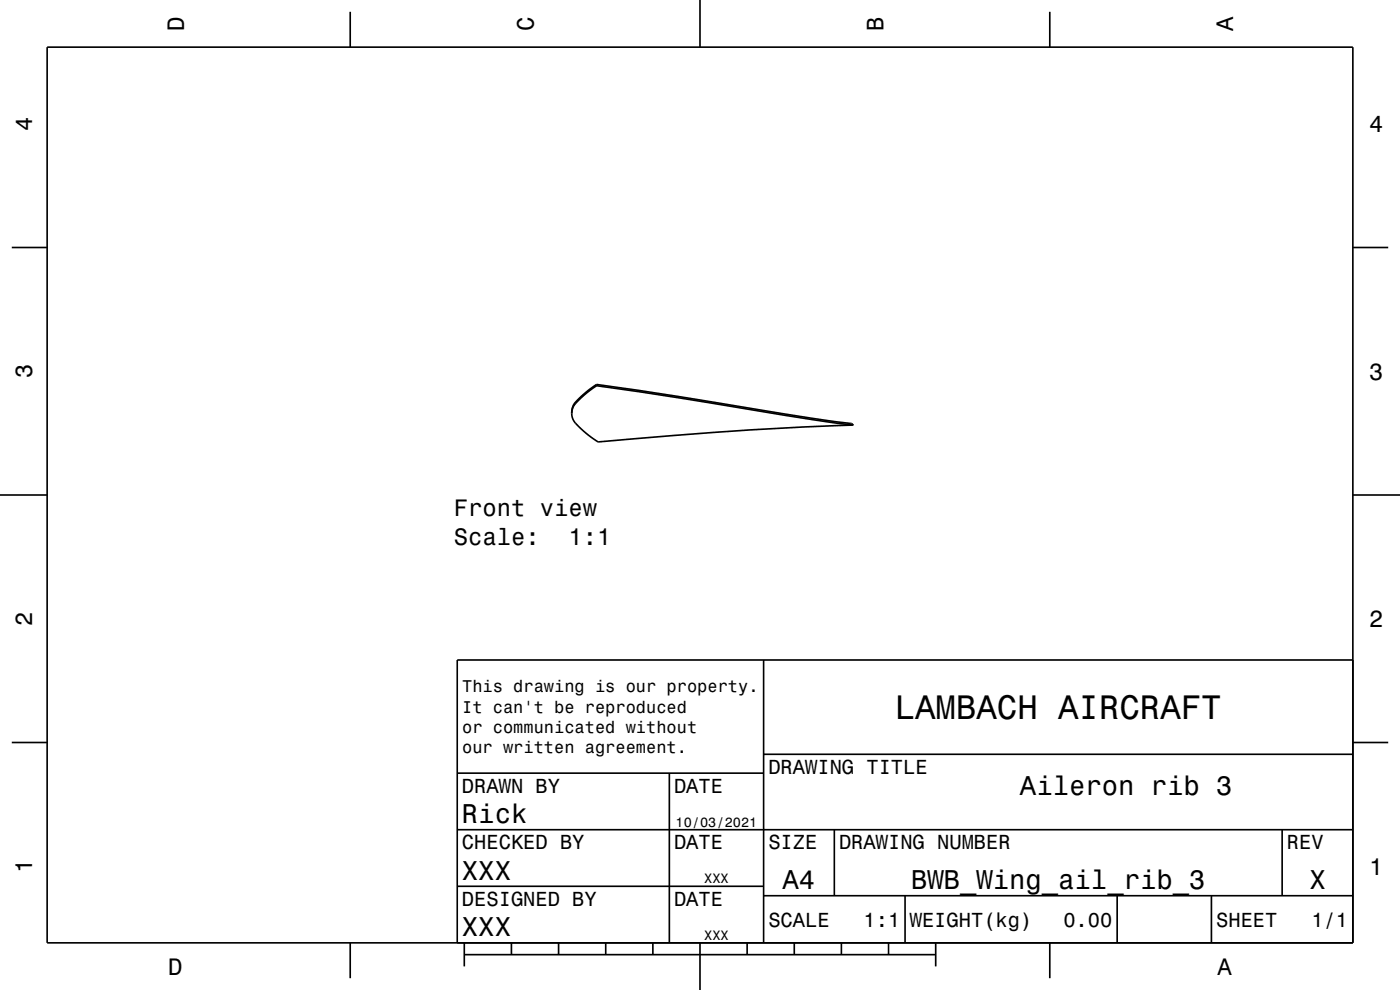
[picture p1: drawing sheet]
<svg xmlns="http://www.w3.org/2000/svg" width="297mm" height="210mm" viewBox="0 0 297 210" stroke-linecap="round" stroke-linejoin="round" font-family="sans-serif">
<g fill="none" stroke="#000" stroke-width=".35">
<path d="M10 10h277v190h-277zM74.3 2.5v7.5M148.5 0v10M222.7 2.5v7.5M2.5 52.5h7.5M287 52.5h7.5M121.3 87.7a5.2 5.2 0 0 0 2.4 3.6l3.2 2.4a936.9 936.9 0 0 1 54.1-3.5M126.6 81.6l-1.9 1.3-1.8 1.6a4.1 4.1 0 0 0-1.6 3.2M126.6 81.6l17.7 2.6 27.7 4.5 8.7 1.1 .3 .4M126.6 81.6v.2M126.6 81.8l-2.1 1.5-1.6 1.5a4.4 4.4 0 0 0-1.6 2.9M126.6 81.8l17.9 2.7 27.8 4.5 8.7 1.2"/>
<path d="M0 105h10M287 105h10M162 140v60M287 140h-190v60M2.5 157.5h7.5M287 157.5h7.5M97 176h190M97 164h65M142 164v36M162 160h125M177 176v14M272 176v14"/>
<path d="M97 188h65M162 190h125M192 190v10M237 190v10M257 190v10M74.3 200v7.5M98.5 202.5h100M98.5 200v5M108.5 200v2.5M118.5 200v2.5M128.5 200v2.5M138.5 200v2.5"/>
<path d="M148.5 200v10M158.5 200v2.5M168.5 200v2.5M178.5 200v2.5M188.5 200v2.5M198.5 200v5M222.7 200v7.5"/>
</g>
<path d="M122.1 85.3v.3" fill="none" stroke="#000" stroke-width=".21"/>
<text font-size="7.2" x="189.8" y="152.6">LAMBACH AIRCRAFT</text>
<g font-size="5.8">
<text x="216.4" y="168.6">Aileron rib 3</text>
<text x="98" y="174.6">Rick</text>
<text x="98" y="186.6">XXX</text>
<text x="166" y="188.6">A4</text>
<text x="193.3" y="188.6">BWB_Wing_ail_rib_3</text>
<text x="277.8" y="188.6">X</text>
<text x="98" y="198.6">XXX</text>
</g>
<g font-size="5">
<text x="39" y="6.5" transform="rotate(-90 39 6.5)">D</text>
<text x="113.2" y="6.5" transform="rotate(-90 113.2 6.5)">C</text>
<text x="187.4" y="6.5" transform="rotate(-90 187.4 6.5)">B</text>
<text x="261.6" y="6.5" transform="rotate(-90 261.6 6.5)">A</text>
<text x="6.8" y="27.8" transform="rotate(-90 6.8 27.8)">4</text>
<text x="290.5" y="28.1">4</text>
<text x="6.8" y="80.3" transform="rotate(-90 6.8 80.3)">3</text>
<text x="290.5" y="80.6">3</text>
<text x="96.3" y="109.5">Front view</text>
<text x="96.3" y="115.6">Scale:</text>
<text x="120.6" y="115.6">1:1</text>
<text x="6.8" y="132.8" transform="rotate(-90 6.8 132.8)">2</text>
<text x="290.5" y="133.1">2</text>
<text x="6.8" y="185.3" transform="rotate(-90 6.8 185.3)">1</text>
<text x="290.5" y="185.6">1</text>
<text x="35.7" y="206.8">D</text>
<text x="258.3" y="206.8">A</text>
</g>
<g font-size="4.3">
<text x="163" y="164.2">DRAWING TITLE</text>
<text x="98" y="168.2">DRAWN BY</text>
<text x="143" y="168.2">DATE</text>
<text x="98" y="180.2">CHECKED BY</text>
<text x="143" y="180.2">DATE</text>
<text x="163" y="180.2">SIZE</text>
<text x="178" y="180.2">DRAWING NUMBER</text>
<text x="273" y="180.2">REV</text>
<text x="98" y="192.2">DESIGNED BY</text>
<text x="143" y="192.2">DATE</text>
<text x="163" y="196.6">SCALE</text>
<text x="183.2" y="196.6">1:1</text>
<text x="193" y="196.6">WEIGHT(kg)</text>
<text x="225.6" y="196.6">0.00</text>
<text x="258" y="196.6">SHEET</text>
<text x="278.2" y="196.6">1/1</text>
</g>
<g font-size="3.6">
<text x="98.1" y="146.8">This drawing is our property.</text>
<text x="98.1" y="151.2">It can't be reproduced</text>
<text x="98.1" y="155.5">or communicated without</text>
<text x="98.1" y="159.8">our written agreement.</text>
</g>
<g font-size="2.9">
<text x="143.3" y="175.3">10/03/2021</text>
<text x="149.4" y="187.3">XXX</text>
<text x="149.4" y="199.3">XXX</text>
</g>
</svg>
